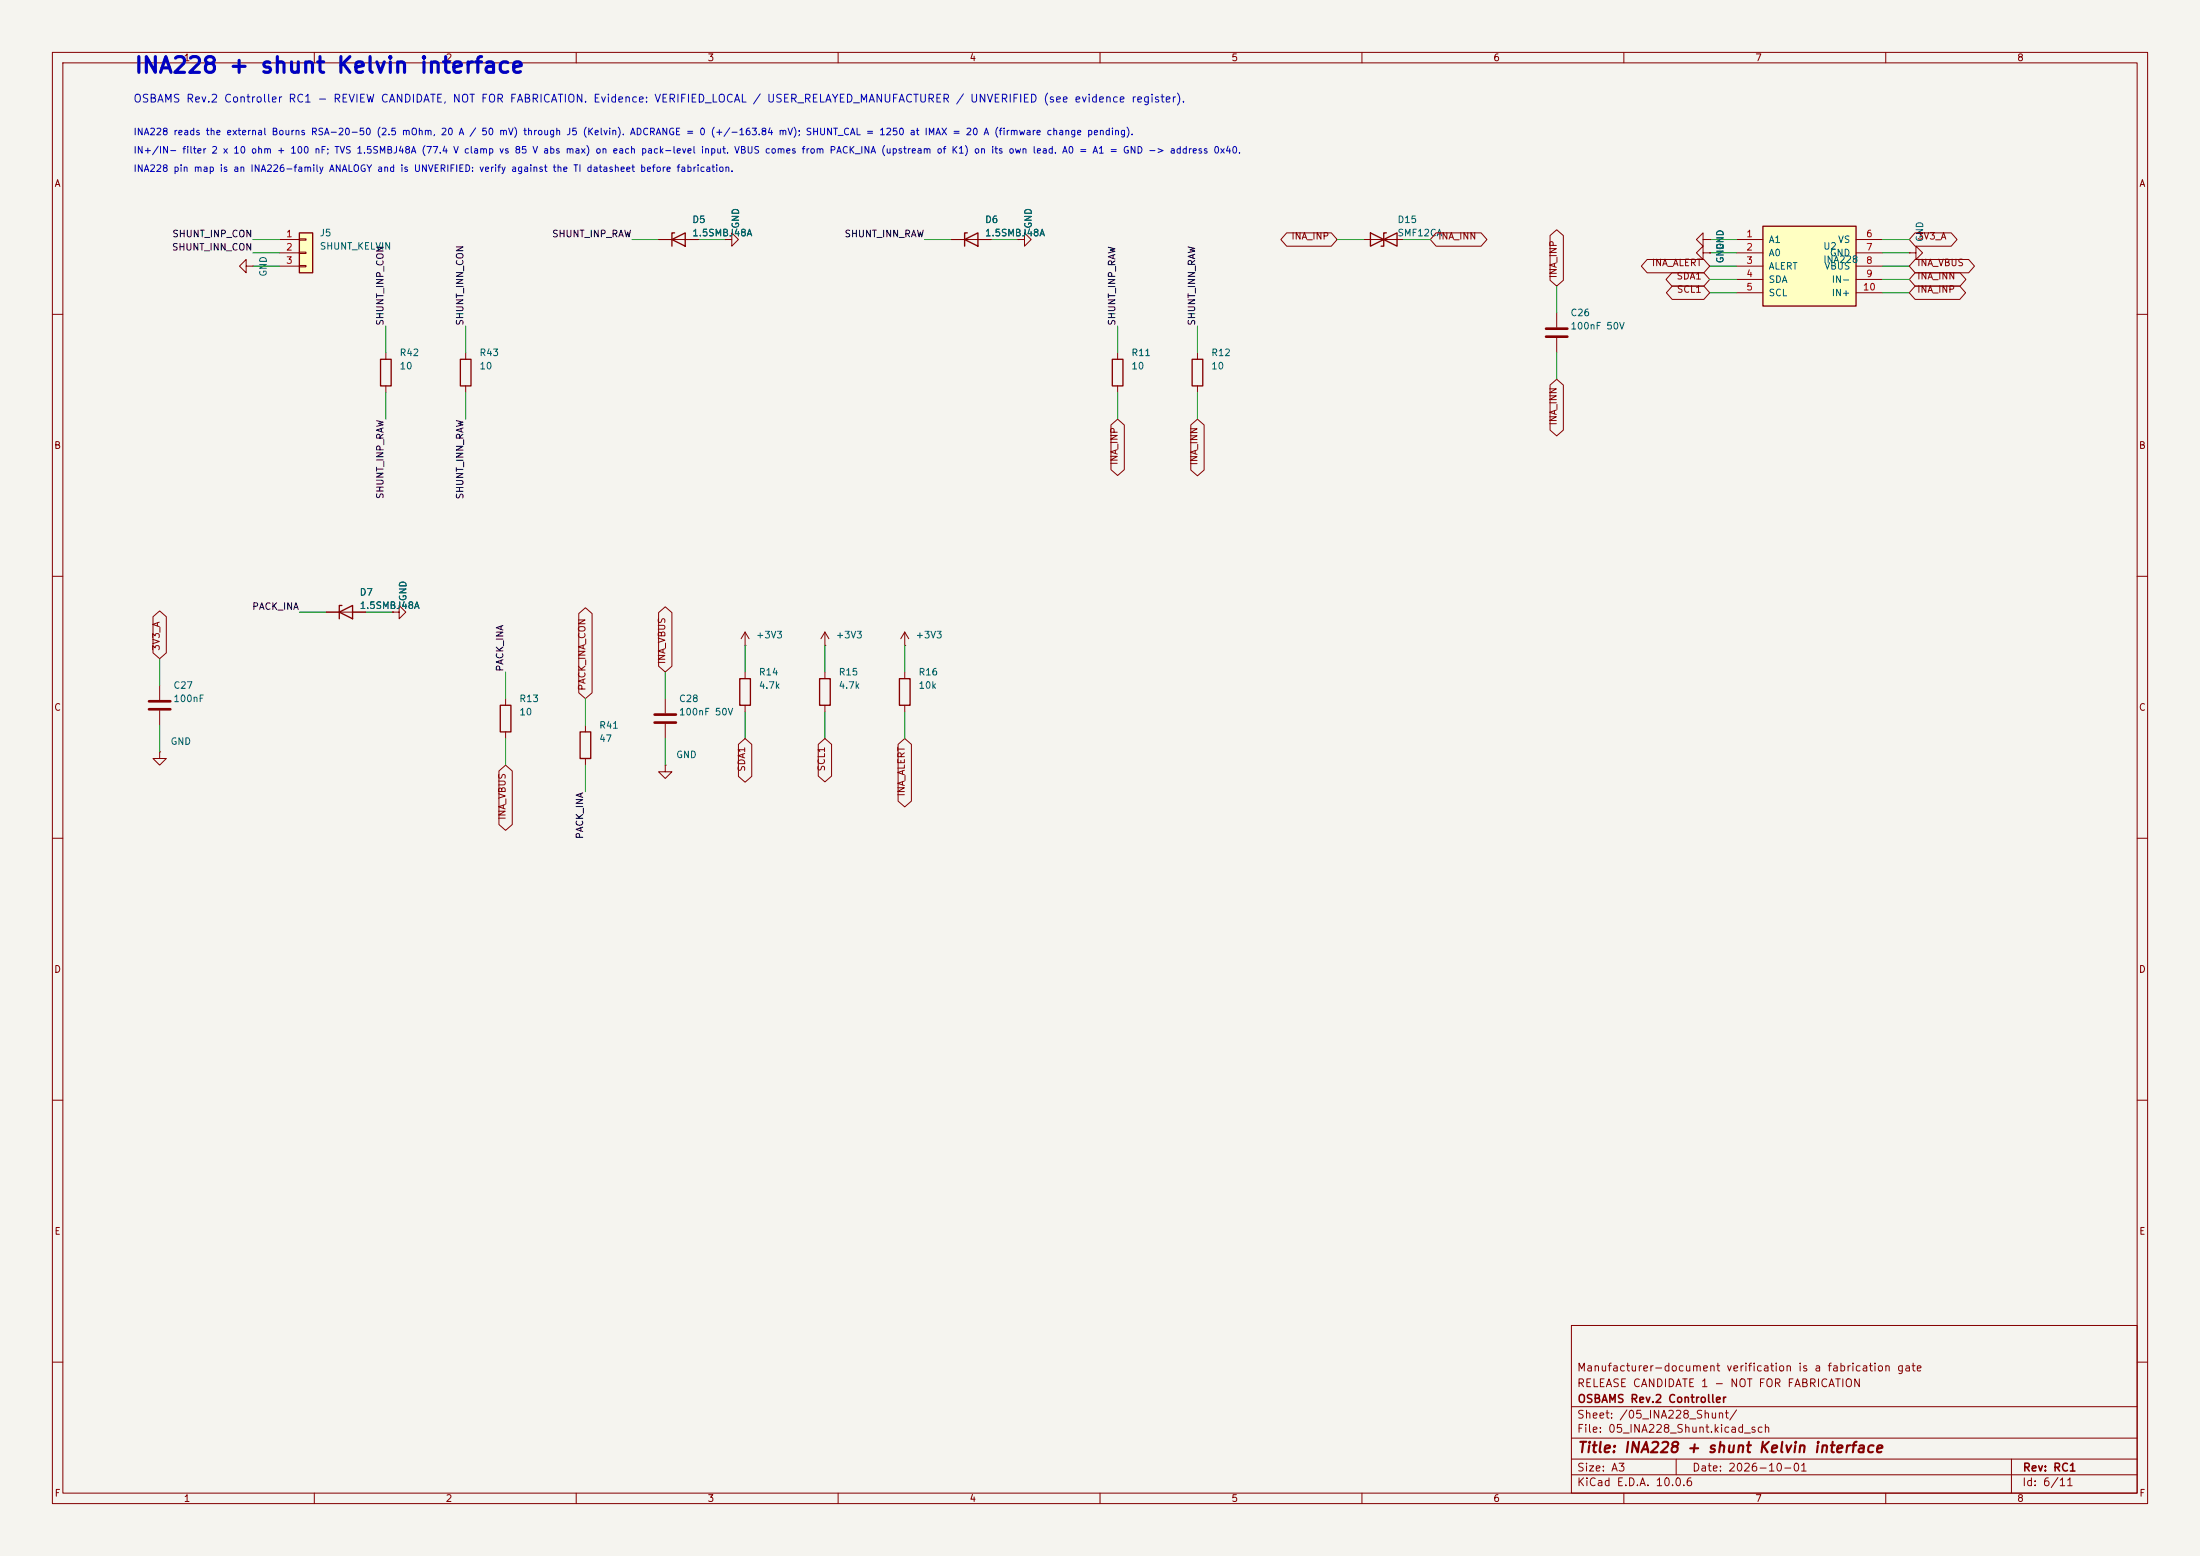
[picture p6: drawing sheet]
<svg xmlns="http://www.w3.org/2000/svg" width="420mm" height="297mm" viewBox="0 0 420 297" stroke-linecap="round" stroke-linejoin="round" font-family="sans-serif">
<path d="M0 0h420v297h-420z" fill="#f5f4ef" stroke="#f5f4ef" stroke-width=".19"/>
<g fill="none" stroke="#840000" stroke-width=".19">
<path d="M10 10h400v277h-400zM12 12h396v273h-396zM60 10v2M110 10v2M160 10v2M210 10v2M260 10v2M310 10v2M360 10v2M125.7 45.7h7.6M138.4 45.7h1.3v-1.2l1.3 1.2-1.3 1.3v-1.3M138.4 45.7h.1"/>
<path d="M194.3 45.7h1.3v-1.2l1.2 1.2-1.2 1.3v-1.3M194.3 45.7h.1M297.2 59.7v2.8M364.5 48.3h1.3v-1.3l1.2 1.3-1.2 1.2v-1.2M364.5 48.3h.1M10 60h2M73.7 67.3v1.3M73.7 73.7v1.2M88.9 67.3v1.3M88.9 73.7v1.2M213.4 67.3v1.3M213.4 73.7v1.2"/>
<path d="M228.6 67.3v1.3M228.6 73.7v1.2M297.2 64.5v2.8M408 60h2M10 110h2M408 110h2M96.5 133.4v1.2M96.5 139.7v1.3M111.8 138.4v1.3M127 133.4v2.7M127 138.2v2.8M142.2 128.3v1.2"/>
<path d="M142.2 134.6v1.3M157.5 128.3v1.2M157.5 134.6v1.3M172.7 123.2h.1M172.7 120.7v2.5M172.7 128.3v1.2M172.7 134.6v1.3M172.7 120.7l-.7 1.2M172.7 120.7l.8 1.2M10 160h2M111.8 144.8v1.3M127 146.1v1.2h1.3l-1.3 1.3-1.3-1.3h1.3"/>
<path d="M127 146.1h.1M408 160h2M10 210h2M408 210h2M300 253h108v32h-108zM10 260h2M300 278.5h108M300 274.5h108M300 268.5h108M320 278.5v3M384 278.5v6.5M408 260h2"/>
<path d="M60 285v2M110 285v2M160 285v2M210 285v2M260 285v2M300 281.5h108M310 285v2M360 285v2"/>
</g>
<path d="M128.3 45.7l2.5-1.2v2.5zM128.8 44.5h-.5v2.5M72.6 68.6h2.1v5.1h-2.1zM87.9 68.6h2v5.1h-2zM212.3 68.6h2.1v5.1h-2.1zM227.6 68.6h2v5.1h-2zM95.5 134.6h2v5.1h-2zM110.7 139.7h2.1v5.1h-2.1zM141.2 129.5h2.1v5.1h-2.1zM156.5 129.5h2v5.1h-2zM171.7 129.5h2v5.1h-2z" fill="none" stroke="#840000" stroke-width=".25"/>
<path d="M295.1 62.7h4.1M295.1 64.3h4.1M125 136.4h4M125 137.9h4" fill="none" stroke="#840000" stroke-width=".51"/>
<path d="M57.1 44.5h2.6v7.6h-2.6z" fill="#ffffc2"/>
<path d="M57.1 44.5h2.6v7.6h-2.6zM184.1 45.7l2.6-1.2v2.5zM184.7 44.5h-.6v2.5M261.6 44.5v2.5l5.1-2.5v2.5zM264.7 44.5h-.5v2.5h-.5M64.8 116.8l2.5-1.2v2.5zM65.3 115.6h-.5v2.5" fill="none" stroke="#840000" stroke-width=".25"/>
<g fill="none" stroke="#840000" stroke-width=".19">
<path d="M47 50.8v-1.3l-1.3 1.3 1.3 1.3v-1.3h1.3M48.3 50.8h.1M53.3 45.7h3.8M53.3 48.3h3.8M53.3 50.8h3.8M57.1 45.6h1.3v.2h-1.3zM57.1 48.1h1.3v.3h-1.3zM57.1 50.7h1.3v.2h-1.3zM181.6 45.7h7.6M260.3 45.7h7.7M325.1 48.3v-1.3l-1.3 1.3 1.3 1.2v-1.2h1.3M325.1 45.7v-1.2l-1.3 1.2 1.3 1.3v-1.3h1.3"/>
<path d="M326.4 48.3h.1M326.4 45.7h.1M62.2 116.8h7.6M74.9 116.8h1.3v-1.2l1.3 1.2-1.3 1.3v-1.3M74.9 116.8h.1M30.5 130.8v2.8M30.5 135.6v2.8M142.2 123.2h.1M142.2 120.7l-.7 1.2M142.2 120.7l.8 1.2M142.2 120.7v2.5M157.5 123.2h.1"/>
<path d="M157.5 120.7l-.8 1.2M157.5 120.7l.7 1.2M157.5 120.7v2.5M30.5 143.5v1.3h1.2l-1.2 1.3-1.3-1.3h1.3M30.5 143.5h.1"/>
</g>
<path d="M28.4 133.9h4.1M28.4 135.4h4.1" fill="none" stroke="#840000" stroke-width=".51"/>
<path d="M336.5 43.2h17.8v15.2h-17.8z" fill="#ffffc2"/>
<path d="M336.5 43.2h17.8v15.2h-17.8z" fill="none" stroke="#840000" stroke-width=".25"/>
<g fill="none" stroke="#840000" stroke-width=".19">
<path d="M125.7 45.7h2.6M130.8 45.7h2.5M138.4 45.7h.1M181.6 45.7h2.5M186.7 45.7h2.5M194.3 45.7h.1M245.6 44.4h8.6l1.1 1.3-1.1 1.3h-8.6l-1.1-1.3zM274.2 44.4h8.6l1.1 1.3-1.1 1.3h-8.6l-1.2-1.3zM295.9 45l1.3-1.1 1.3 1.1v8.5l-1.3 1.1-1.3-1.1zM314.4 49.5h10.9l1.1 1.3-1.1 1.3h-10.9l-1.1-1.3zM319.2 52.1h6.1l1.1 1.2-1.1 1.3h-6.1l-1.1-1.3zM319.2 54.6h6.1l1.1 1.3-1.1 1.3h-6.1l-1.1-1.3z"/>
<path d="M326.4 45.7h.1M326.4 48.3h.1M331.5 45.7h5M331.5 48.3h5M331.5 50.8h5M331.5 53.3h5M331.5 55.9h5M354.3 45.7h5.1M354.3 48.3h5.1M354.3 50.8h5.1M354.3 53.3h5.1M354.3 55.9h5.1"/>
<path d="M365.6 49.5h10.2l1.1 1.3-1.1 1.3h-10.2l-1.1-1.3zM365.6 52.1h8.6l1.1 1.2-1.1 1.3h-8.6l-1.1-1.3zM365.6 44.4h6.9l1.1 1.3-1.1 1.3h-6.9l-1.1-1.3zM365.6 54.6h8.5l1.1 1.3-1.1 1.3h-8.5l-1.1-1.3zM295.9 73.5l1.3-1.1 1.3 1.1v8.6l-1.3 1.1-1.3-1.1zM212.1 81.1l1.3-1.1 1.2 1.1v8.6l-1.2 1.1-1.3-1.1zM227.3 81.1l1.3-1.1 1.3 1.1v8.6l-1.3 1.1-1.3-1.1zM29.2 117.7l1.3-1.1 1.3 1.1v6.9l-1.3 1.1-1.3-1.1zM62.2 116.8h2.6M67.3 116.8h2.5M74.9 116.8h.1M110.5 117.1l1.3-1.1 1.2 1.1v15.1l-1.2 1.2-1.3-1.2z"/>
<path d="M125.7 116.9l1.3-1.1 1.3 1.1v10.3l-1.3 1.1-1.3-1.1zM95.2 147.2l1.3-1.1 1.3 1.1v10.2l-1.3 1.1-1.3-1.1zM141 142.1l1.2-1.1 1.3 1.1v6.1l-1.3 1.1-1.2-1.1zM156.2 142.1l1.3-1.1 1.3 1.1v6l-1.3 1.1-1.3-1.1zM171.4 142.1l1.3-1.1 1.3 1.1v10.8l-1.3 1.1-1.3-1.1z"/>
</g>
<g fill="none" stroke="#009600" stroke-width=".19">
<path d="M48.3 45.7h5M48.3 50.8h5M48.3 48.3h5M120.6 45.7h5.1M133.3 45.7h5.1M176.5 45.7h5.1M189.2 45.7h5.1M255.3 45.7h5M268 45.7h5M297.2 54.6v5.1M326.4 45.7h5.1M326.4 53.3h5.1"/>
<path d="M326.4 55.9h5.1M326.4 50.8h5.1M326.4 48.3h5.1M359.4 45.7h5.1M359.4 53.3h5.1M359.4 55.9h5.1M359.4 50.8h5.1M359.4 48.3h5.1M73.7 62.2v5.1M73.7 74.9v5.1M88.9 62.2v5.1M88.9 74.9v5.1"/>
<path d="M213.4 62.2v5.1M213.4 74.9v5.1M228.6 62.2v5.1M228.6 74.9v5.1M297.2 67.3v5.1M57.1 116.8h5.1M69.8 116.8h5.1M30.5 125.7v5.1M30.5 138.4v5.1M96.5 128.3v5.1M111.8 133.4v5M127 128.3v5.1"/>
<path d="M142.2 123.2v5.1M142.2 135.9v5.1M157.5 123.2v5.1M157.5 135.9v5.1M172.7 123.2v5.1M172.7 135.9v5.1M96.5 141v5.1M111.8 146.1v5M127 141v5.1"/>
</g>
<text font-size="3" fill="#0000c2" x="25.5" y="14.7">INA228 + shunt Kelvin interface</text>
<text font-size="2" fill="#840000" x="301" y="277.8">Title: INA228 + shunt Kelvin interface</text>
<text font-size="1.5" fill="#0000c2" x="25.4" y="19.9">OSBAMS Rev.2 Controller RC1 - REVIEW CANDIDATE, NOT FOR FABRICATION. Evidence: VERIFIED_LOCAL / USER_RELAYED_MANUFACTURER / UNVERIFIED (see evidence register).</text>
<g font-size="1.5" fill="#840000">
<text x="300.9" y="262.1">Manufacturer-document verification is a fabrication gate</text>
<text x="300.9" y="265.1">RELEASE CANDIDATE 1 - NOT FOR FABRICATION</text>
<text x="301" y="268.1">OSBAMS Rev.2 Controller</text>
<text x="300.9" y="273.8">File: 05_INA228_Shunt.kicad_sch</text>
<text x="300.9" y="271.1">Sheet: /05_INA228_Shunt/</text>
<text x="300.9" y="281.2">Size: A3</text>
<text x="322.9" y="281.2">Date: 2026-10-01</text>
<text x="386" y="281.2">Rev: RC1</text>
<text x="300.9" y="284">KiCad E.D.A. 10.0.6</text>
<text x="385.9" y="284">Id: 6/11</text>
</g>
<g font-size="1.3" fill="#840000">
<text x="35" y="12">1</text>
<text x="85" y="12">2</text>
<text x="135" y="12">3</text>
<text x="185" y="12">4</text>
<text x="235" y="12">5</text>
<text x="285" y="12">6</text>
<text x="335" y="12">7</text>
<text x="385" y="12">8</text>
<text x="10.3" y="36">A</text>
<text x="408.3" y="36">A</text>
<text x="246.4" y="46">INA_INP</text>
<text x="274.5" y="46">INA_INN</text>
<text x="365.9" y="46">3V3_A</text>
<text x="297.5" y="53.2" transform="rotate(-90 297.5 53.2)">INA_INP</text>
<text x="315.2" y="51.1">INA_ALERT</text>
<text x="320" y="53.7">SDA1</text>
<text x="365.9" y="51.1">INA_VBUS</text>
<text x="365.9" y="53.7">INA_INN</text>
<text x="320" y="56.2">SCL1</text>
<text x="365.9" y="56.2">INA_INP</text>
<text x="297.5" y="81.3" transform="rotate(-90 297.5 81.3)">INA_INN</text>
<text x="10.2" y="86">B</text>
<text x="213.7" y="88.9" transform="rotate(-90 213.7 88.9)">INA_INP</text>
<text x="228.9" y="88.9" transform="rotate(-90 228.9 88.9)">INA_INN</text>
<text x="408.2" y="86">B</text>
<text x="30.8" y="124.3" transform="rotate(-90 30.8 124.3)">3V3_A</text>
<text x="112.1" y="131.9" transform="rotate(-90 112.1 131.9)">PACK_INA_CON</text>
<text x="127.3" y="126.9" transform="rotate(-90 127.3 126.9)">INA_VBUS</text>
<text x="10.2" y="136">C</text>
<text x="408.2" y="136">C</text>
<text x="142.6" y="147.4" transform="rotate(-90 142.6 147.4)">SDA1</text>
<text x="157.8" y="147.3" transform="rotate(-90 157.8 147.3)">SCL1</text>
<text x="173" y="152.1" transform="rotate(-90 173 152.1)">INA_ALERT</text>
<text x="96.8" y="156.6" transform="rotate(-90 96.8 156.6)">INA_VBUS</text>
<text x="10.2" y="186">D</text>
<text x="408.2" y="186">D</text>
<text x="10.3" y="236">E</text>
<text x="408.3" y="236">E</text>
<text x="10.3" y="286">F</text>
<text x="35" y="287">1</text>
<text x="85" y="287">2</text>
<text x="135" y="287">3</text>
<text x="185" y="287">4</text>
<text x="235" y="287">5</text>
<text x="285" y="287">6</text>
<text x="335" y="287">7</text>
<text x="385" y="287">8</text>
<text x="408.3" y="286">F</text>
</g>
<g font-size="1.3" fill="#0000c2">
<text x="25.4" y="29.6">IN+/IN- filter 2 x 10 ohm + 100 nF; TVS 1.5SMBJ48A (77.4 V clamp vs 85 V abs max) on each pack-level input. VBUS comes from PACK_INA (upstream of K1) on its own lead. A0 = A1 = GND -&gt; address 0x40.</text>
<text x="25.4" y="26.1">INA228 reads the external Bourns RSA-20-50 (2.5 mOhm, 20 A / 50 mV) through J5 (Kelvin). ADCRANGE = 0 (+/-163.84 mV); SHUNT_CAL = 1250 at IMAX = 20 A (firmware change pending).</text>
<text x="25.4" y="33.1">INA228 pin map is an INA226-family ANALOGY and is UNVERIFIED: verify against the TI datasheet before fabrication.</text>
</g>
<g font-size="1.3" fill="#0f0f0f">
<text x="32.8" y="45.6">SHUNT_INP_CON</text>
<text x="105.3" y="45.6">SHUNT_INP_RAW</text>
<text x="161.1" y="45.6">SHUNT_INN_RAW</text>
<text x="32.7" y="48.1">SHUNT_INN_CON</text>
<text x="73.5" y="62.3" transform="rotate(-90 73.5 62.3)">SHUNT_INP_CON</text>
<text x="88.8" y="62.3" transform="rotate(-90 88.8 62.3)">SHUNT_INN_CON</text>
<text x="213.2" y="62.3" transform="rotate(-90 213.2 62.3)">SHUNT_INP_RAW</text>
<text x="228.5" y="62.3" transform="rotate(-90 228.5 62.3)">SHUNT_INN_RAW</text>
<text x="73.5" y="95.4" transform="rotate(-90 73.5 95.4)">SHUNT_INP_RAW</text>
<text x="88.8" y="95.4" transform="rotate(-90 88.8 95.4)">SHUNT_INN_RAW</text>
<text x="48" y="116.7">PACK_INA</text>
<text x="96.4" y="128.3" transform="rotate(-90 96.4 128.3)">PACK_INA</text>
<text x="111.6" y="160.2" transform="rotate(-90 111.6 160.2)">PACK_INA</text>
</g>
<g font-size="1.3" fill="#a90000">
<text x="54.5" y="45.6">1</text>
<text x="333.3" y="45.6">1</text>
<text x="356.1" y="45.6">6</text>
<text x="54.5" y="48.1">2</text>
<text x="54.5" y="50.7">3</text>
<text x="333.3" y="48.1">2</text>
<text x="333.3" y="50.7">3</text>
<text x="333.3" y="53.2">4</text>
<text x="356.1" y="48.1">7</text>
<text x="356.1" y="50.7">8</text>
<text x="356.1" y="53.2">9</text>
<text x="333.3" y="55.7">5</text>
<text x="355.5" y="55.7">10</text>
</g>
<g font-size="1.3" fill="#006464">
<text x="60.9" y="45.4">J5</text>
<text x="60.9" y="48">SHUNT_KELVIN</text>
<text x="132.1" y="42.9">D5</text>
<text x="132.1" y="45.4">1.5SMBJ48A</text>
<text x="141.4" y="43.7" transform="rotate(-90 141.4 43.7)">GND</text>
<text x="187.9" y="42.9">D6</text>
<text x="187.9" y="45.4">1.5SMBJ48A</text>
<text x="197.3" y="43.7" transform="rotate(-90 197.3 43.7)">GND</text>
<text x="266.7" y="42.9">D15</text>
<text x="266.7" y="45.4">SMF12CA</text>
<text x="329.4" y="47.8" transform="rotate(-90 329.4 47.8)">GND</text>
<text x="337.5" y="46.7">A1</text>
<text x="348" y="48">U2</text>
<text x="350.8" y="46.7">VS</text>
<text x="367.5" y="46.3" transform="rotate(-90 367.5 46.3)">GND</text>
<text x="51.2" y="52.9" transform="rotate(-90 51.2 52.9)">GND</text>
<text x="329.4" y="50.4" transform="rotate(-90 329.4 50.4)">GND</text>
<text x="337.5" y="49.2">A0</text>
<text x="337.5" y="51.8">ALERT</text>
<text x="348" y="50.5">INA228</text>
<text x="348.2" y="51.8">VBUS</text>
<text x="349.2" y="49.2">GND</text>
<text x="337.5" y="54.3">SDA</text>
<text x="337.5" y="56.8">SCL</text>
<text x="349.6" y="54.3">IN-</text>
<text x="349.6" y="56.8">IN+</text>
<text x="299.7" y="60.7">C26</text>
<text x="299.7" y="63.2">100nF 50V</text>
<text x="76.2" y="68.3">R42</text>
<text x="76.2" y="70.8">10</text>
<text x="91.4" y="68.3">R43</text>
<text x="91.4" y="70.8">10</text>
<text x="215.9" y="68.3">R11</text>
<text x="215.9" y="70.8">10</text>
<text x="231.1" y="68.3">R12</text>
<text x="231.1" y="70.8">10</text>
<text x="68.6" y="114">D7</text>
<text x="68.6" y="116.5">1.5SMBJ48A</text>
<text x="77.9" y="114.9" transform="rotate(-90 77.9 114.9)">GND</text>
<text x="144.2" y="122.2">+3V3</text>
<text x="159.5" y="122.2">+3V3</text>
<text x="174.7" y="122.2">+3V3</text>
<text x="33" y="131.8">C27</text>
<text x="144.8" y="129.2">R14</text>
<text x="144.8" y="131.8">4.7k</text>
<text x="160" y="129.2">R15</text>
<text x="160" y="131.8">4.7k</text>
<text x="175.2" y="129.2">R16</text>
<text x="175.2" y="131.8">10k</text>
<text x="33" y="134.3">100nF</text>
<text x="99" y="134.3">R13</text>
<text x="99" y="136.9">10</text>
<text x="129.5" y="134.3">C28</text>
<text x="129.5" y="136.9">100nF 50V</text>
<text x="32.5" y="142.5">GND</text>
<text x="114.3" y="139.4">R41</text>
<text x="114.3" y="141.9">47</text>
<text x="129" y="145">GND</text>
</g>
</svg>
